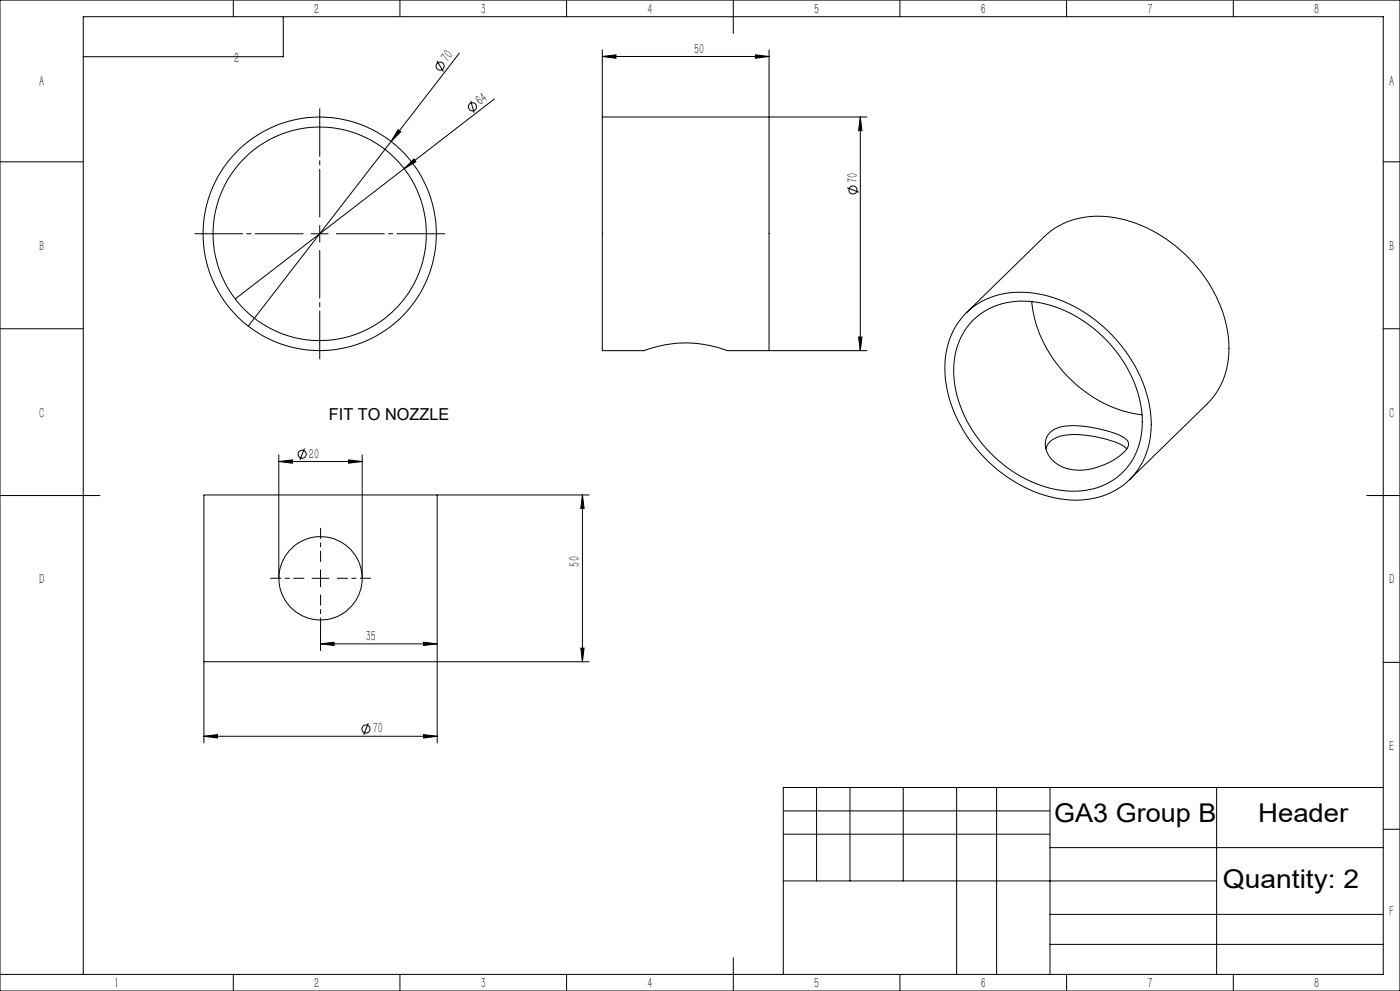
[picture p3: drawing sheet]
<svg xmlns="http://www.w3.org/2000/svg" width="420mm" height="297mm" viewBox="0 0 420 297" stroke-linecap="round" stroke-linejoin="round" font-family="sans-serif">
<g fill="none" stroke="#000" stroke-width=".3">
<path d="M0 0h420v297h-420zM70 0v5M85 5v12h-60M120 0v5M131.1 18.2l1.9 3.2M137.8 15.9l-20.5 26.5M170 0v5M180.7 16.9l4.1-.5v1.1zM180.7 15v20.1M180.7 16.9h50M220 0v10M226.6 16.4l4.1 .5-4.1 .6z"/>
<path d="M230.7 15v90.1M270 0v5M320 0v5M370 0v5M119.4 38.9l.8 .6-2.9 2.9zM141.2 30.2l1 3.6M148.3 29.7l-27.1 20.8M180.7 35.1v70h12.5a34.9 34.9 0 0 1 25 0h41.9M180.7 35.1h79.4M258.1 35.1l.5 4.1h-1zM258.1 35.1v70M0 48.5h25"/>
<path d="M117.3 42.4l-42.8 55.4M121.2 50.5l3-2.8 .6 .8zM121.2 50.5l-50.6 39.1M254.2 56.3l3.4 1.3M415 48.5h5M93.4 70.1h5M95.9 67.6v5M0 98.5h25M289.9 93.7a23.8 23.8 0 0 1 21.4-5.7 43.5 43.5 0 0 1 33.7 34.5 23.5 23.5 0 0 1-8.2 23 25.9 25.9 0 0 1-22.4 3.2 43.7 43.7 0 0 1-30.6-33.7 24.1 24.1 0 0 1 6.1-21.3zM289.9 93.7l23.4-22.8a25 25 0 0 1 24.4-4.9 43.7 43.7 0 0 1 30.6 33.7 24.1 24.1 0 0 1-6.1 21.3l-23.4 22.8M291.7 96.2a22.1 22.1 0 0 1 20.4-5.4 39.7 39.7 0 0 1 30.4 32.7 20.7 20.7 0 0 1-9.4 20.9 26 26 0 0 1-23.9-.2 39.7 39.7 0 0 1-22.9-30.2 21.7 21.7 0 0 1 5.4-17.8zM309.5 90.4a39.4 39.4 0 0 0 23 31.1l4.5 1.7 5.6 1.1"/>
<path d="M415 98.5h5M257.6 101h1l-.5 4.1zM83.6 138.3l4.1-.5v1zM83.6 136.3v37M83.6 138.3h25.1M91.3 134.4l-1.3 3.5M104.6 137.8l4.1 .5-4.1 .5zM108.7 136.3v37M313.8 134.5a6.2 6.2 0 0 1 5.8-4.1 33 33 0 0 1 17.6 3.4l.8 .7M315 129.6a11.2 11.2 0 0 1 8.6-2 35.4 35.4 0 0 1 13.7 3.6 2.27 2.27 0 0 1 .3 3.9 20.5 20.5 0 0 1-15.9 5.7 8.7 8.7 0 0 1-8.1-7.4 5 5 0 0 1 1.4-3.8zM0 148.5h30M131.2 148.3h-70v74.4"/>
<path d="M131.2 148.3v74.4M131.2 148.3h45.5M174.7 148.3l.5 4.1h-1zM174.7 148.3v50M410 148.5h10M93.7 173.3h5M96.2 170.8v5M61.2 198.3h115.5M96.2 193l4-.5v1zM96.2 188.3v6.7M96.2 193h35M127.1 192.5l4.1 .5-4.1 .5z"/>
<path d="M174.2 194.2h1l-.5 4.1zM415 198.5h5M110.5 216.7l-1.4 3.5M61.2 220.7l4-.5v1zM61.2 220.7h70M127.1 220.2l4.1 .5-4.1 .5zM245 236v28M255 236v28M271 236v28M287 236v56M299 236v56M315 236v56"/>
<path d="M365 236v56M415 236h-180v56M235 243h80M235 250h80M315 254h100M415 248.5h5M235 264h130M315 274h100M0 292h415v-287h-390v287M70 292v5M120 292v5M170 292v5"/>
<path d="M220 287v10M270 292v5M315 283h100M320 292v5M370 292v5"/>
<circle cx="132" cy="19.8" r="1.21"/>
<circle cx="141.7" cy="32" r="1.21"/>
<circle cx="255.9" cy="57" r="1.22"/>
<circle cx="95.9" cy="70.1" r="35"/>
<circle cx="95.9" cy="70.1" r="32"/>
<circle cx="90.6" cy="136.1" r="1.22"/>
<circle cx="96.2" cy="173.3" r="12.5"/>
<circle cx="109.8" cy="218.5" r="1.21"/>
</g>
<path d="M91.2 173.3h-10M96.2 168.3v-10M96.2 178.3v10M101.2 173.3h10" fill="none" stroke="#000" stroke-width=".3" stroke-dasharray="30.5 1.3 1.3 1.3" stroke-dashoffset="27.4"/>
<path d="M90.9 70.1h-32.5M95.9 65.1v-32.5M95.9 75.1v32.5M100.9 70.1h32.5" fill="none" stroke="#000" stroke-width=".3" stroke-dasharray="30.5 1.3 1.3 1.3" stroke-dashoffset="16.1"/>
<g fill="#000">
<path d="M119.4 38.9l.8 .6-2.9 2.9zM121.2 50.5l3-2.8 .6 .8z"/>
<path d="M226.6 16.4l4.1 .5-4.1 .6zM180.7 16.9l4.1-.5v1.1zM127.1 220.2l4.1 .5-4.1 .5zM61.2 220.7l4-.5v1z"/>
<path d="M258.1 35.1l.5 4.1h-1zM257.6 101h1l-.5 4.1z"/>
<path d="M83.6 138.3l4.1-.5v1zM104.6 137.8l4.1 .5-4.1 .5zM96.2 193l4-.5v1zM127.1 192.5l4.1 .5-4.1 .5z"/>
<path d="M174.2 194.2h1l-.5 4.1zM174.7 148.3l.5 4.1h-1z"/>
</g>
<g font-size="7.8">
<text x="316.3" y="246.5">GA3 Group B</text>
<text x="377.5" y="246.5">Header</text>
<text x="366.9" y="266.1">Quantity: 2</text>
</g>
<text font-size="4.9" x="98.7" y="125.9">FIT TO NOZZLE</text>
<g font-size="4.4">
<text x="94.2" y="4.2">2</text>
<text x="144.2" y="4.2">3</text>
<text x="194.2" y="4.2">4</text>
<text x="244.2" y="4.2">5</text>
<text x="294.2" y="4.2">6</text>
<text x="344.2" y="4.2">7</text>
<text x="394.2" y="4.2">8</text>
<text x="208.2" y="16.1">50</text>
<text x="70.2" y="18.7">2</text>
<text x="134.3" y="19" transform="rotate(-52 134.3 19)">70</text>
<text x="11.7" y="25.9">A</text>
<text x="416.7" y="25.9">A</text>
<text x="144.1" y="31.8" transform="rotate(-38 144.1 31.8)">64</text>
<text x="257.2" y="54.9" transform="rotate(-90 257.2 54.9)">70</text>
<text x="11.7" y="75.1">B</text>
<text x="416.7" y="75.1">B</text>
<text x="11.7" y="125.1">C</text>
<text x="416.7" y="125.1">C</text>
<text x="92.7" y="137.4">20</text>
<text x="173.9" y="169.8" transform="rotate(-90 173.9 169.8)">50</text>
<text x="11.7" y="175.1">D</text>
<text x="416.7" y="175.1">D</text>
<text x="109.8" y="192.1">35</text>
<text x="111.8" y="219.8">70</text>
<text x="416.7" y="225.1">E</text>
<text x="416.8" y="274.4">F</text>
<text x="34.2" y="296.2">1</text>
<text x="94.2" y="296.2">2</text>
<text x="144.2" y="296.2">3</text>
<text x="194.2" y="296.2">4</text>
<text x="244.2" y="296.2">5</text>
<text x="294.2" y="296.2">6</text>
<text x="344.2" y="296.2">7</text>
<text x="394.2" y="296.2">8</text>
</g>
</svg>
